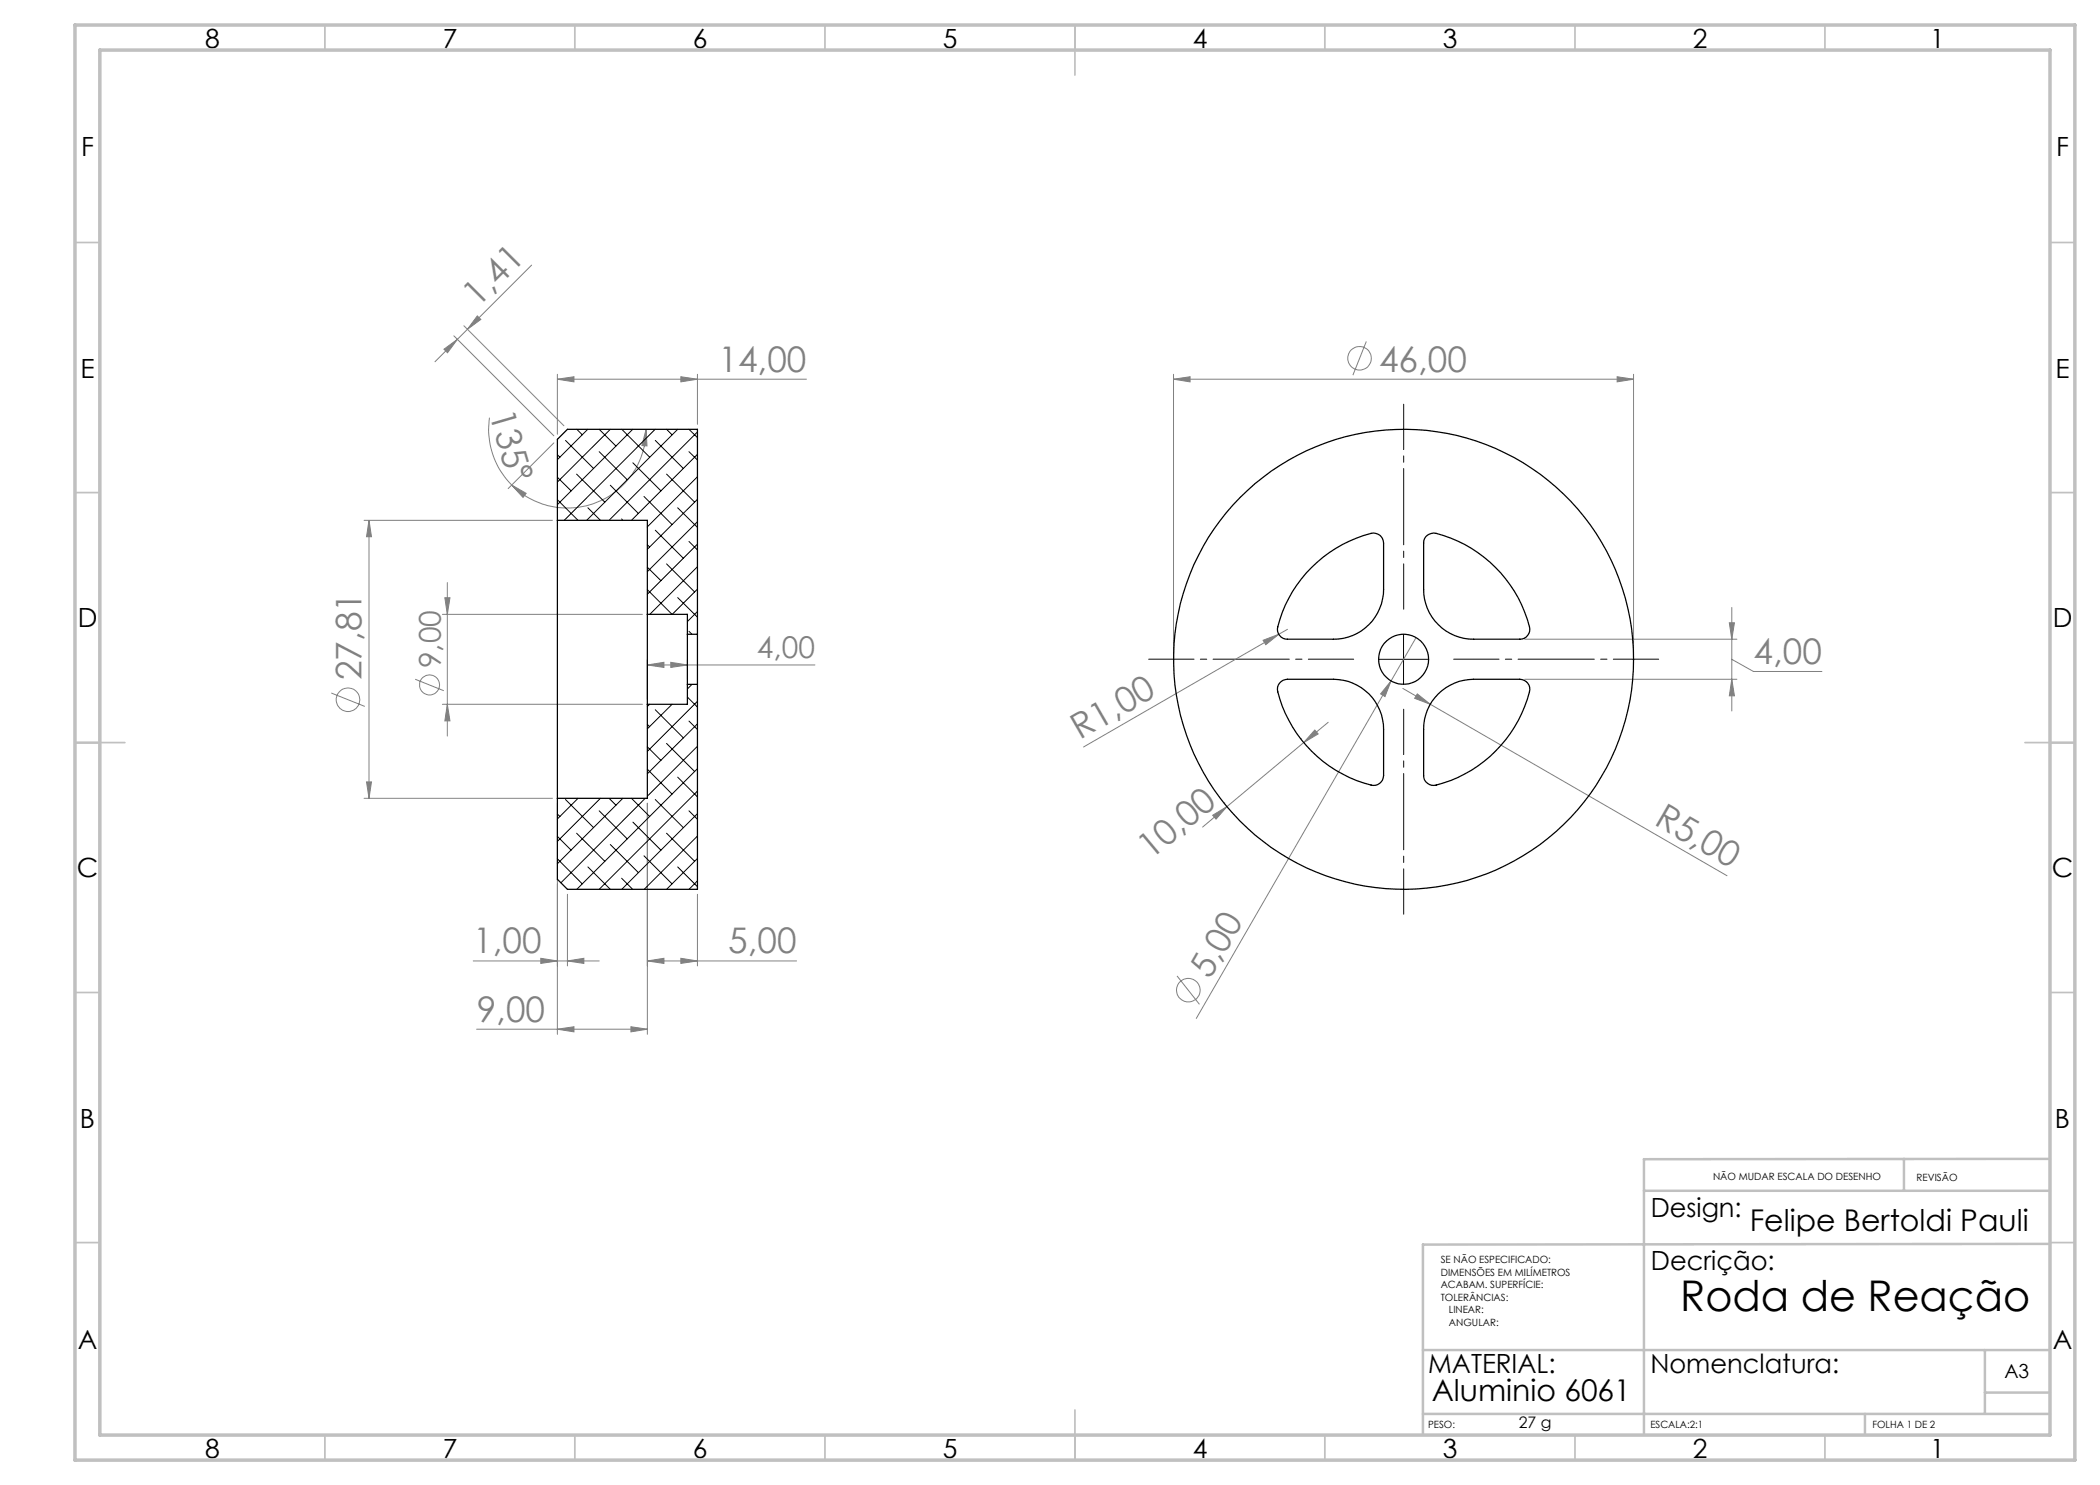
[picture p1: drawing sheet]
<svg xmlns="http://www.w3.org/2000/svg" width="420mm" height="297mm" viewBox="0 0 420 297" stroke-linecap="round" stroke-linejoin="round" font-family="sans-serif">
<g fill="none" stroke="#808080" stroke-width=".2">
<path d="M106.3 53l-19.3 19.4M88.8 69.8l2.7-1.9-2 2.7zM90.8 67.2l20 20M92.8 65.2l20 20M95.5 63.2l.7 .7-2.7 2zM111.5 75.8l3.3-.5v1.1zM111.5 75.8h49.8M111.5 74.9v12M136.2 75.3l3.3 .5-3.3 .6zM139.5 74.9v10M234.7 75.8l3.3-.5v1.1zM234.7 74.9v55.9"/>
<path d="M234.7 75.8h92M273.3 68.3l-2.7 6.7M323.4 75.3l3.3 .5-3.3 .6zM326.7 74.9v55.9M97.9 83.5a15.9 15.9 0 0 0 4.4 13.5M102.3 97l2.9 1.7-.6 .8zM110.8 88.6l-9.2 9.1M129.2 85.9l.2 3.3-1-.1zM129.2 85.9a15.8 15.8 0 0 1-9.7 14.5 15.8 15.8 0 0 1-17.2-3.4M72.8 104.1h37.7M73.8 104.1l.5 3.2h-1zM73.8 104.1v55.6"/>
<path d="M89 119.6h1l-.5 3.3zM89.5 116.5v30.7M66.3 138.6l6.7 2.7M83 135.9l5.8 2.2M88.5 122.9h40M129.5 133l3.3-.5v1zM129.5 132v7.9M129.5 133h33.5M134.2 132.5l3.3 .5-3.3 .5zM137.5 132v3.9M252.6 128.1l3.2-1.2-2.6 2zM255.8 126.9l-39.1 22.5"/>
<path d="M257.5 125.9l-1.7 1M278.2 136.2l-1.2 3.1-.9-.5zM278.2 136.2l-38.9 67.5M280.6 137.7l64.8 37.5M283.2 127.5l-5 8.7M283.5 138.8l2.6 2.1-3.2-1.2zM304.9 127.8h42.5M304.9 135.9h42.5M345.9 124.6h1l-.5 3.2zM346.4 135.9l.5 3.3h-1zM346.4 121.5v20.7M346.4 131.9l4.3 2.4h13.7"/>
<path d="M72.8 159.7h37.7M73.3 156.4h1l-.5 3.3zM88.5 140.9h40M89.5 140.9l.5 3.3h-1zM260.1 147.7h.1M260.7 148.5l-15.3 12.8M263 146l.6 .8-2.9 1.7zM265.6 144.5l-4.9 4M111.5 160.7v46.2M113.5 178.9v14.3M129.5 160.7v46.2M139.5 178.9v14.3"/>
<path d="M242.5 163.1l2.9-1.8-2.2 2.5zM244.8 160.6h.1M245.4 161.3l-4.9 4.1M94.7 192.2h25.1M108.2 191.7l3.3 .5-3.3 .5zM113.5 192.2l3.3-.5v1zM129.5 192.2l3.3-.5v1zM129.5 192.2h29.8M136.2 191.7l3.3 .5-3.3 .5zM235.4 195.2l4.5 5.7M95.3 205.8h34.2M111.5 205.8l3.3-.5v1.1z"/>
<path d="M126.2 205.3l3.3 .5-3.3 .6z"/>
<circle cx="271.9" cy="71.7" r="2.34"/>
<circle cx="69.6" cy="139.9" r="2.36"/>
<circle cx="85.9" cy="137" r="2"/>
<circle cx="237.6" cy="198" r="2.35"/>
</g>
<path d="M270.7 131.8h-41M280.7 121.8v-41M290.7 131.8h41M280.7 141.8v41" fill="none" stroke="#000" stroke-width=".2" stroke-dasharray="15.2 1.3 1.3 1.3" stroke-dashoffset="6.2"/>
<path d="M275.7 131.9h10M280.7 126.9v10" fill="none" stroke="#000" stroke-width=".2"/>
<g fill="none" stroke="#c0c0c0" stroke-width=".35">
<path d="M65 5v5M115 5v5M165 5v5M215 5v10M265 5v5M315 5v5M365 5v5M15 48.5h5M410 48.5h5M15 98.5h5M410 98.5h5M15 148.5h10"/>
<path d="M405 148.5h10M15 198.5h5M410 198.5h5M15 248.5h5M410 248.5h5M65 287v5M115 287v5M165 287v5M215 282v10M265 287v5M315 287v5M365 287v5"/>
</g>
<path d="M328.8 238.2h81.2M380.8 231.8v6.4M410 231.8h-81.2v55.2M410 248.8l-125.4 .1v38.1M284.6 270h125.4M397 270v12.8M397 278.5h13M284.6 282.8h125.4M373 282.8v4.2" fill="none" stroke="#c0c0c0" stroke-width=".5"/>
<path d="M15 5h400v287h-400zM20 10h390v277h-390z" fill="none" stroke="#c0c0c0" stroke-width=".7"/>
<g fill="#808080">
<path d="M252.6 128.1l3.2-1.2-2.6 2z"/>
<path d="M278.2 136.2l-1.2 3.1-.9-.5z"/>
<path d="M283.5 138.8l2.6 2.1-3.2-1.2z"/>
<path d="M129.5 133l3.3-.5v1zM134.2 132.5l3.3 .5-3.3 .5z"/>
<path d="M89 119.6h1l-.5 3.3zM89.5 140.9l.5 3.3h-1z"/>
<path d="M234.7 75.8l3.3-.5v1.1zM323.4 75.3l3.3 .5-3.3 .6zM345.9 124.6h1l-.5 3.2zM346.4 135.9l.5 3.3h-1zM111.5 75.8l3.3-.5v1.1zM136.2 75.3l3.3 .5-3.3 .6zM129.5 192.2l3.3-.5v1zM136.2 191.7l3.3 .5-3.3 .5zM111.5 205.8l3.3-.5v1.1zM126.2 205.3l3.3 .5-3.3 .6zM108.2 191.7l3.3 .5-3.3 .5zM113.5 192.2l3.3-.5v1z"/>
<path d="M242.5 163.1l2.9-1.8-2.2 2.5zM263 146l.6 .8-2.9 1.7z"/>
<path d="M95.5 63.2l.7 .7-2.7 2zM88.8 69.8l2.7-1.9-2 2.7z"/>
<path d="M73.3 156.4h1l-.5 3.3zM73.8 104.1l.5 3.2h-1z"/>
<path d="M102.3 97l2.9 1.7-.6 .8zM129.2 85.9l.2 3.3-1-.1z"/>
</g>
<g fill="none" stroke="#000" stroke-width=".25">
<path d="M111.5 104.1v55.6M111.5 104.1v-16.2l2-2h26v41M111.5 104.1h18v18.8M262.3 113.5a25.3 25.3 0 0 1 12.4-6.9 2.01 2.01 0 0 1 2 2v9.3a10 10 0 0 1-10 9.9h-9.2a1.99 1.99 0 0 1-1.9-2.4 25.7 25.7 0 0 1 6.7-11.9zM285.2 107.3a2.75 2.75 0 0 1 3.5-.2 25.9 25.9 0 0 1 17.3 18.7 2.01 2.01 0 0 1-2 2h-9.3a10 10 0 0 1-10-9.9v-9.3l.2-.9zM129.5 122.9v18M129.5 122.9h8v4M137.5 126.9v10M137.5 136.9h2M137.5 136.9v4h-8M137.5 126.9h2M139.5 126.9v10"/>
<path d="M139.5 136.9v41h-26l-2-2v-16.2M255.9 136.6a2.08 2.08 0 0 1 1.6-.7h9.2a10 10 0 0 1 10 10v9.2a2 2 0 0 1-2.5 1.9 25.7 25.7 0 0 1-18.7-19.1l.2-.9zM287.7 138.8a10.2 10.2 0 0 1 7-2.9h9.3a2 2 0 0 1 1.9 2.5 25.9 25.9 0 0 1-19.1 18.7 2.01 2.01 0 0 1-2.1-2v-9.2a9.8 9.8 0 0 1 3-7.1zM129.5 140.9v18.8h-18"/>
<circle cx="280.7" cy="131.9" r="46"/>
<circle cx="280.7" cy="131.9" r="5"/>
</g>
<g fill="none" stroke="#000" stroke-width=".2">
<path d="M111.5 99.9l4.1 4.2M111.5 95.5l2.7 2.7M111.5 90.9l.5 .5M113.1 88.1l5.6 5.6M115.3 94.8l5.7 5.6M115.4 85.9l1.1 1.1M117.5 85.9l-6 6M119.8 90.3l5.6 5.7M119.8 85.9l3.4 3.3M122.1 85.9l-10.6 10.5M122.1 97l5.6 5.7M124.4 85.9l5.5 5.5"/>
<path d="M126.5 85.9l-15 15M126.6 92.6l5.6 5.6M128.8 99.3l5.6 5.6M131 85.9l-18.1 18.2M131.1 88.1l5.6 5.6M133.3 94.8l5.6 5.6M133.3 85.9l1.1 1.1M135.5 85.9l-18.2 18.2M137.8 90.3l1.7 1.7M137.8 85.9l1.7 1.6M139.5 86.4l-17.7 17.7M139.5 90.9l-13.2 13.2"/>
<path d="M139.5 95.4l-10 10M139.5 99.9l-10 10M117.6 101.6l2.5 2.5M124.3 103.8l.3 .3M129.5 117.9l4.9 5M129.5 113.4l2.7 2.7M129.5 109l.4 .4M131.1 106l5.6 5.7M133.3 112.8l5.6 5.6M135.5 119.5l4 3.9M135.5 101.6l4 3.9M137.8 108.3l1.7 1.7"/>
<path d="M139.5 104.3l-10 10M139.5 108.8l-10 10M139.5 113.3l-9.5 9.6M139.5 117.8l-5.1 5.1M137.5 139.4l2 2M137.8 126.3l.6 .6M138.4 136.9l-.9 .9M139.5 122.3l-2 2M139.5 126.8l-.1 .1M113.1 159.9l5.6 5.6M115.6 159.7l-4.1 4.1M120.1 159.7l-8.6 8.6"/>
<path d="M121.8 159.7l1.4 1.3M124.6 159.7l-13.1 13.1M126.3 159.7l3.6 3.6M129 159.7l-16.8 16.9M129.5 153.8l4.9 5M129.5 149.4l2.7 2.7M129.5 144.9l.4 .4M129.9 140.9l-.4 .4M131.1 159.9l5.6 5.6M131.1 142l5.6 5.6M133.3 148.7l5.6 5.6M134.4 140.9l-4.9 4.9"/>
<path d="M135.5 155.4l4 4M137.8 144.2l1.7 1.7M139.5 140.3l-10 10M139.5 144.8l-10 10M139.5 149.3l-10 9.9M139.5 153.7l-24.1 24.2M139.5 158.2l-19.7 19.7M111.5 171.8l5 5M111.5 167.3l2.7 2.7M111.5 162.8l.5 .5M115.3 166.6l5.7 5.7M117.6 173.4l4.5 4.5"/>
<path d="M119.8 162.2l5.6 5.6M122.1 168.9l5.6 5.6M124.3 175.6l2.2 2.3M126.6 164.4l5.6 5.6M128.8 171.2l5.6 5.6M133.3 166.6l5.6 5.7M135.5 173.4l4 3.9M137.8 162.2l1.7 1.7M139.5 162.7l-15.1 15.2M139.5 167.2l-10.7 10.7M139.5 171.7l-6.2 6.2M139.5 176.2l-1.7 1.7"/>
</g>
<text font-size="8.5" x="336.1" y="262.2">Roda de Reação</text>
<g font-size="7.1" fill="#808080">
<text x="95.6" y="61.6" transform="rotate(-45 95.6 61.6)">1,41</text>
<text x="143.7" y="74.3">14,00</text>
<text x="275.8" y="74.3">46,00</text>
<text x="97.8" y="82.8" transform="rotate(74 97.8 82.8)">135°</text>
<text x="72.3" y="136" transform="rotate(-90 72.3 136)">27,81</text>
<text x="350.7" y="132.8">4,00</text>
<text x="216" y="148.1" transform="rotate(-30 216 148.1)">R1,00</text>
<text x="330.6" y="164.8" transform="rotate(30 330.6 164.8)">R5,00</text>
<text x="230.1" y="172.1" transform="rotate(-40 230.1 172.1)">10,00</text>
<text x="94.7" y="190.6">1,00</text>
<text x="145.7" y="190.6">5,00</text>
<text x="241.9" y="196" transform="rotate(-60 241.9 196)">5,00</text>
<text x="95.3" y="204.3">9,00</text>
</g>
<g font-size="6" fill="#808080">
<text x="151.4" y="131.7">4,00</text>
<text x="88.2" y="133.7" transform="rotate(-90 88.2 133.7)">9,00</text>
</g>
<g font-size="6">
<text x="349.9" y="246.3">Felipe Bertoldi Pauli</text>
<text x="286.3" y="280.1">Aluminio 6061</text>
</g>
<g font-size="5.3">
<text x="41" y="9.5">8</text>
<text x="88.5" y="9.5">7</text>
<text x="138.5" y="9.5">6</text>
<text x="188.5" y="9.5">5</text>
<text x="238.5" y="9.5">4</text>
<text x="288.5" y="9.5">3</text>
<text x="338.5" y="9.5">2</text>
<text x="386" y="9.5">1</text>
<text x="16.2" y="31.3">F</text>
<text x="411.2" y="31.3">F</text>
<text x="16.1" y="75.5">E</text>
<text x="411.1" y="75.5">E</text>
<text x="15.5" y="125.5">D</text>
<text x="410.5" y="125.5">D</text>
<text x="15.4" y="175.5">C</text>
<text x="410.4" y="175.5">C</text>
<text x="16" y="225.5">B</text>
<text x="411" y="225.5">B</text>
<text x="330.2" y="243.4">Design:</text>
<text x="330.2" y="254">Decrição:</text>
<text x="15.5" y="269.8">A</text>
<text x="410.5" y="269.8">A</text>
<text x="285.6" y="274.6">MATERIAL:</text>
<text x="330.1" y="274.6">Nomenclatura:</text>
<text x="41" y="291.5">8</text>
<text x="88.5" y="291.5">7</text>
<text x="138.5" y="291.5">6</text>
<text x="188.5" y="291.5">5</text>
<text x="238.5" y="291.5">4</text>
<text x="288.5" y="291.5">3</text>
<text x="338.5" y="291.5">2</text>
<text x="386" y="291.5">1</text>
</g>
<text font-size="3.9" x="400.9" y="275.5">A3</text>
<text font-size="3.2" x="303.7" y="285.6">27 g</text>
<g font-size="2">
<text x="342.6" y="236">NÃO MUDAR ESCALA DO DESENHO</text>
<text x="383.3" y="236.2">REVISÃO</text>
<text x="288.2" y="252.7">SE NÃO ESPECIFICADO:</text>
<text x="288.2" y="255.2">DIMENSÕES EM MILÍMETROS</text>
<text x="288.2" y="257.7">ACABAM. SUPERFÍCIE:</text>
<text x="288.2" y="260.2">TOLERÂNCIAS:</text>
<text x="289.8" y="262.7">LINEAR:</text>
<text x="289.8" y="265.2">ANGULAR:</text>
<text x="285.6" y="285.5">PESO:</text>
<text x="330.1" y="285.6">ESCALA:2:1</text>
<text x="374.5" y="285.6">FOLHA 1 DE 2</text>
</g>
</svg>
